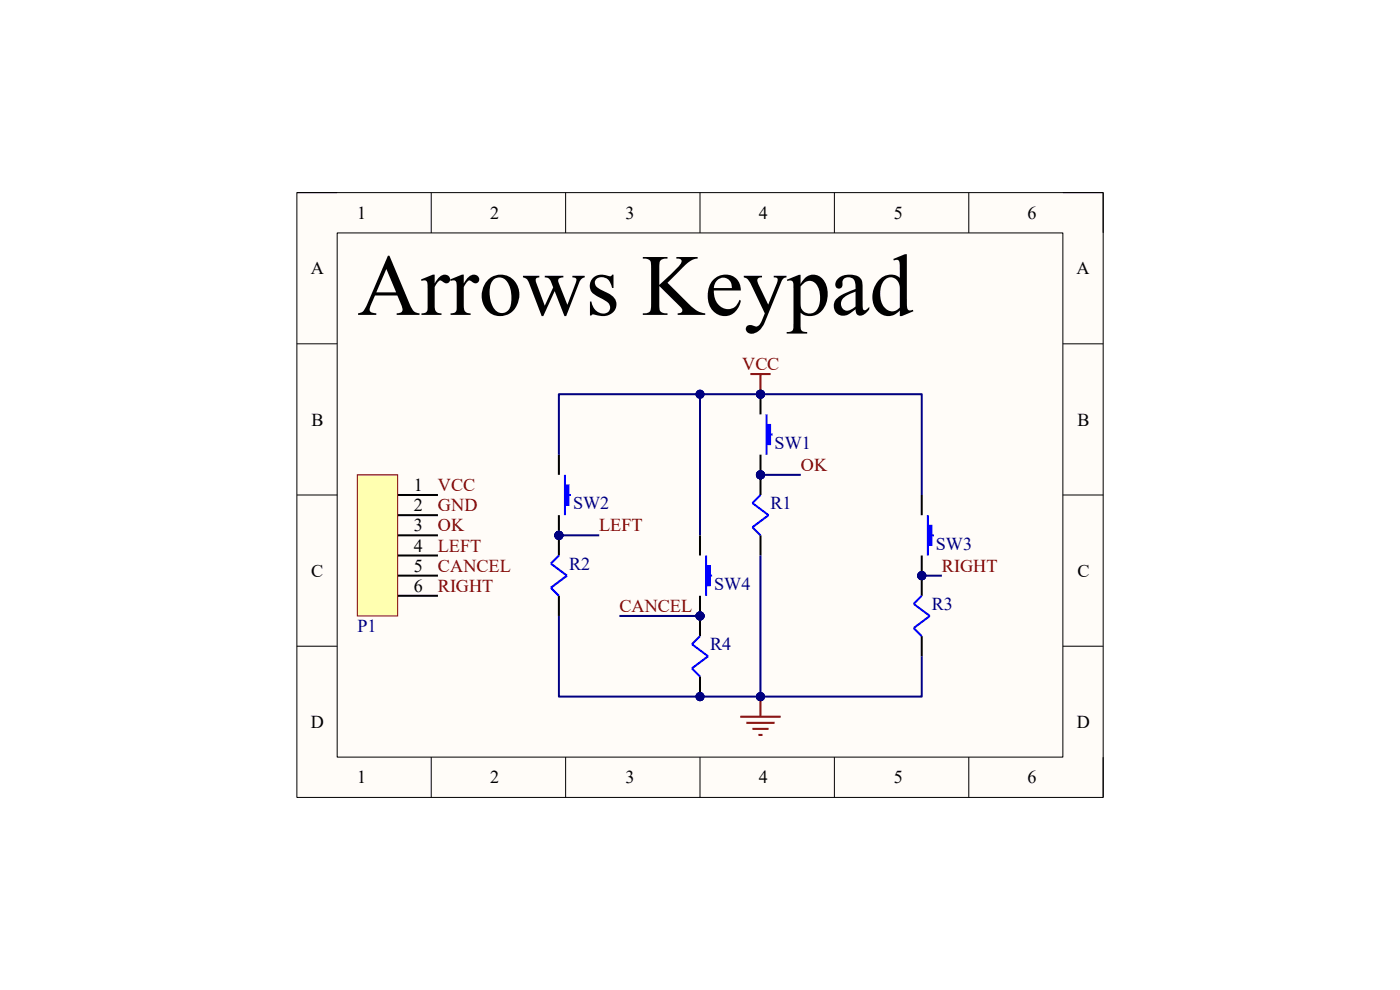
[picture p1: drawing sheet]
<svg xmlns="http://www.w3.org/2000/svg" width="297mm" height="210mm" viewBox="0 0 297 210" stroke-linecap="round" stroke-linejoin="round" font-family="sans-serif">
<path d="M63 40.9h171v128.3h-171z" fill-rule="evenodd" fill="#fffcf8"/>
<path d="M63 40.9h171v128.3h-171z" fill="none" stroke="#000" stroke-width=".21"/>
<path d="M71.5 49.4h154v111.2h-154z" fill-rule="evenodd" fill="#fffcf8"/>
<g fill="none" stroke="#000" stroke-width=".21">
<path d="M63 40.9h8.5M71.5 49.4h154v111.2h-154zM91.5 40.9v8.5M120 40.9v8.5M148.5 40.9v8.5M177 40.9v8.5M205.5 40.9v8.5M225.5 40.9h8.5v8.5M63 72.9h8.5M225.5 72.9h8.5M63 105h8.5M225.5 105h8.5"/>
<path d="M63 137.1h8.5M225.5 137.1h8.5M91.5 160.6v8.6M120 160.6v8.6M148.5 160.6v8.6M177 160.6v8.6M205.5 160.6v8.6M234 160.6v8.6"/>
</g>
<path d="M84.4 105h8.5M84.4 109.3h8.5M84.4 113.6h8.5M84.4 117.8h8.5M84.4 122.1h8.5M84.4 126.4h8.5" fill="none" stroke="#000" stroke-width=".43"/>
<path d="M81.4 109.3h3" fill="none" stroke="#00f" stroke-width=".43"/>
<circle cx="80.1" cy="109.3" r="1.28" fill="#00f"/>
<g fill="none" stroke="#00f" stroke-width=".43">
<path d="M81.4 105h3"/>
<circle cx="80.1" cy="109.3" r="1.28"/>
</g>
<circle cx="80.1" cy="113.6" r="1.28" fill="#00f"/>
<g fill="none" stroke="#00f" stroke-width=".43">
<path d="M81.4 113.6h3"/>
<circle cx="80.1" cy="113.6" r="1.28"/>
</g>
<circle cx="80.1" cy="117.8" r="1.28" fill="#00f"/>
<g fill="none" stroke="#00f" stroke-width=".43">
<path d="M81.4 117.8h3"/>
<circle cx="80.1" cy="117.8" r="1.28"/>
</g>
<circle cx="80.1" cy="122.1" r="1.28" fill="#00f"/>
<g fill="none" stroke="#00f" stroke-width=".43">
<path d="M81.4 122.1h3M81.4 126.4h3"/>
<circle cx="80.1" cy="122.1" r="1.28"/>
</g>
<circle cx="80.1" cy="126.4" r="1.28" fill="#00f"/>
<circle cx="80.1" cy="126.4" r="1.28" fill="none" stroke="#00f" stroke-width=".43"/>
<path d="M78.8 103.7h2.6v2.6h-2.6z" fill-rule="evenodd" fill="#00f"/>
<path d="M78.8 103.7h2.6v2.6h-2.6z" fill="none" stroke="#00f" stroke-width=".21"/>
<path d="M75.8 100.7h8.6v30h-8.6z" fill-rule="evenodd" fill="#ffffb0"/>
<path d="M75.8 100.7h8.6v30h-8.6z" fill="none" stroke="#800000" stroke-width=".21"/>
<circle cx="148.5" cy="130.7" r=".85" fill="#000080"/>
<circle cx="148.5" cy="130.7" r=".85" fill="none" stroke="#000080" stroke-width=".21"/>
<path d="M148.5 113.6v4.2M148.5 126.4v4.3" fill="none" stroke="#000" stroke-width=".43"/>
<circle cx="148.5" cy="130.7" r=".85" fill="#000080"/>
<circle cx="148.5" cy="130.7" r=".85" fill="none" stroke="#000080" stroke-width=".21"/>
<path d="M149.8 117.8v8.6" fill="none" stroke="#00f" stroke-width=".43"/>
<path d="M149.8 120h.8v4.3h-.8z" fill-rule="evenodd" fill="#00f"/>
<path d="M149.8 120h.8v4.3h-.8z" fill="none" stroke="#00f" stroke-width=".21"/>
<path d="M150.6 122.1h.5" fill="none" stroke="#00f" stroke-width=".43"/>
<circle cx="161.3" cy="83.6" r=".85" fill="#000080"/>
<circle cx="161.3" cy="83.6" r=".85" fill="none" stroke="#000080" stroke-width=".21"/>
<circle cx="161.3" cy="100.7" r=".85" fill="#000080"/>
<circle cx="161.3" cy="100.7" r=".85" fill="none" stroke="#000080" stroke-width=".21"/>
<path d="M161.3 83.6v4.3" fill="none" stroke="#000" stroke-width=".43"/>
<circle cx="161.3" cy="83.6" r=".85" fill="#000080"/>
<circle cx="161.3" cy="83.6" r=".85" fill="none" stroke="#000080" stroke-width=".21"/>
<path d="M161.3 96.5v4.2" fill="none" stroke="#000" stroke-width=".43"/>
<circle cx="161.3" cy="100.7" r=".85" fill="#000080"/>
<circle cx="161.3" cy="100.7" r=".85" fill="none" stroke="#000080" stroke-width=".21"/>
<path d="M162.6 87.9v8.6" fill="none" stroke="#00f" stroke-width=".43"/>
<path d="M162.6 90h.9v4.3h-.9z" fill-rule="evenodd" fill="#00f"/>
<path d="M162.6 90h.9v4.3h-.9z" fill="none" stroke="#00f" stroke-width=".21"/>
<path d="M163.5 92.2h.4" fill="none" stroke="#00f" stroke-width=".43"/>
<circle cx="118.6" cy="113.6" r=".85" fill="#000080"/>
<circle cx="118.6" cy="113.6" r=".85" fill="none" stroke="#000080" stroke-width=".21"/>
<path d="M118.6 96.5v4.2M118.6 109.3v4.3" fill="none" stroke="#000" stroke-width=".43"/>
<circle cx="118.6" cy="113.6" r=".85" fill="#000080"/>
<circle cx="118.6" cy="113.6" r=".85" fill="none" stroke="#000080" stroke-width=".21"/>
<path d="M119.9 100.7v8.6" fill="none" stroke="#00f" stroke-width=".43"/>
<path d="M119.9 102.9h.8v4.3h-.8z" fill-rule="evenodd" fill="#00f"/>
<path d="M119.9 102.9h.8v4.3h-.8z" fill="none" stroke="#00f" stroke-width=".21"/>
<path d="M120.7 105h.4" fill="none" stroke="#00f" stroke-width=".43"/>
<circle cx="195.6" cy="122.1" r=".85" fill="#000080"/>
<circle cx="195.6" cy="122.1" r=".85" fill="none" stroke="#000080" stroke-width=".21"/>
<path d="M195.5 105v4.3M195.5 117.8v4.3" fill="none" stroke="#000" stroke-width=".42"/>
<circle cx="195.6" cy="122.1" r=".85" fill="#000080"/>
<circle cx="195.6" cy="122.1" r=".85" fill="none" stroke="#000080" stroke-width=".21"/>
<path d="M196.8 109.3v8.5" fill="none" stroke="#00f" stroke-width=".42"/>
<path d="M196.8 111.4h.9v4.3h-.9z" fill-rule="evenodd" fill="#00f"/>
<path d="M196.8 111.4h.9v4.3h-.9z" fill="none" stroke="#00f" stroke-width=".21"/>
<path d="M197.7 113.6h.4" fill="none" stroke="#00f" stroke-width=".42"/>
<circle cx="195.6" cy="122.1" r=".85" fill="#000080"/>
<circle cx="195.6" cy="122.1" r=".85" fill="none" stroke="#000080" stroke-width=".21"/>
<path d="M195.5 122.1v4.3M195.5 134.9v4.3" fill="none" stroke="#000" stroke-width=".42"/>
<circle cx="195.6" cy="122.1" r=".85" fill="#000080"/>
<circle cx="195.6" cy="122.1" r=".85" fill="none" stroke="#000080" stroke-width=".21"/>
<path d="M195.5 126.4l-1.7 1.7 3.5 2.6-3.5 2.5 1.7 1.7" fill="none" stroke="#00f" stroke-width=".42"/>
<circle cx="148.5" cy="147.8" r=".85" fill="#000080"/>
<circle cx="148.5" cy="147.8" r=".85" fill="none" stroke="#000080" stroke-width=".21"/>
<circle cx="148.5" cy="130.7" r=".85" fill="#000080"/>
<circle cx="148.5" cy="130.7" r=".85" fill="none" stroke="#000080" stroke-width=".21"/>
<path d="M148.5 143.5v4.3" fill="none" stroke="#000" stroke-width=".43"/>
<circle cx="148.5" cy="147.8" r=".85" fill="#000080"/>
<circle cx="148.5" cy="147.8" r=".85" fill="none" stroke="#000080" stroke-width=".21"/>
<path d="M148.5 130.7v4.2" fill="none" stroke="#000" stroke-width=".43"/>
<circle cx="148.5" cy="130.7" r=".85" fill="#000080"/>
<circle cx="148.5" cy="130.7" r=".85" fill="none" stroke="#000080" stroke-width=".21"/>
<path d="M148.5 134.9l-1.7 1.8 3.4 2.5-3.4 2.6 1.7 1.7" fill="none" stroke="#00f" stroke-width=".43"/>
<circle cx="118.6" cy="113.6" r=".85" fill="#000080"/>
<circle cx="118.6" cy="113.6" r=".85" fill="none" stroke="#000080" stroke-width=".21"/>
<path d="M118.6 113.6v4.2M118.6 126.4v4.3" fill="none" stroke="#000" stroke-width=".43"/>
<circle cx="118.6" cy="113.6" r=".85" fill="#000080"/>
<circle cx="118.6" cy="113.6" r=".85" fill="none" stroke="#000080" stroke-width=".21"/>
<path d="M118.6 117.8l-1.7 1.7 3.4 2.6-3.4 2.6 1.7 1.7" fill="none" stroke="#00f" stroke-width=".43"/>
<circle cx="161.3" cy="100.7" r=".85" fill="#000080"/>
<circle cx="161.3" cy="100.7" r=".85" fill="none" stroke="#000080" stroke-width=".21"/>
<path d="M161.3 100.7v4.3M161.3 113.6v4.2" fill="none" stroke="#000" stroke-width=".43"/>
<circle cx="161.3" cy="100.7" r=".85" fill="#000080"/>
<circle cx="161.3" cy="100.7" r=".85" fill="none" stroke="#000080" stroke-width=".21"/>
<path d="M161.3 105l-1.7 1.7 3.4 2.6-3.4 2.6 1.7 1.7" fill="none" stroke="#00f" stroke-width=".43"/>
<path d="M157.1 152.1h8.5M158.3 153.3h6M159.6 154.6h3.4M160.9 155.9h.9M161.3 147.8v4.3" fill="none" stroke="#800000" stroke-width=".43"/>
<circle cx="161.3" cy="147.8" r=".85" fill="#000080"/>
<circle cx="161.3" cy="147.8" r=".85" fill="none" stroke="#000080" stroke-width=".21"/>
<path d="M159.2 79.4h4.3M161.3 79.4v4.2" fill="none" stroke="#800000" stroke-width=".43"/>
<circle cx="161.3" cy="83.6" r=".85" fill="#000080"/>
<circle cx="161.3" cy="83.6" r=".85" fill="none" stroke="#000080" stroke-width=".21"/>
<path d="M195.5 122.1h4.3" fill="none" stroke="#000080" stroke-width=".42"/>
<circle cx="195.6" cy="122.1" r=".85" fill="#000080"/>
<circle cx="195.6" cy="122.1" r=".85" fill="none" stroke="#000080" stroke-width=".21"/>
<path d="M118.6 130.7v17.1h76.9v-8.6" fill="none" stroke="#000080" stroke-width=".42"/>
<circle cx="161.3" cy="147.8" r=".85" fill="#000080"/>
<circle cx="161.3" cy="147.8" r=".85" fill="none" stroke="#000080" stroke-width=".21"/>
<circle cx="148.5" cy="147.8" r=".85" fill="#000080"/>
<circle cx="148.5" cy="147.8" r=".85" fill="none" stroke="#000080" stroke-width=".21"/>
<path d="M118.6 113.6h8.5" fill="none" stroke="#000080" stroke-width=".43"/>
<circle cx="118.6" cy="113.6" r=".85" fill="#000080"/>
<circle cx="118.6" cy="113.6" r=".85" fill="none" stroke="#000080" stroke-width=".21"/>
<path d="M148.5 83.6h-29.9v12.9" fill="none" stroke="#000080" stroke-width=".43"/>
<circle cx="148.5" cy="83.6" r=".85" fill="#000080"/>
<circle cx="148.5" cy="83.6" r=".85" fill="none" stroke="#000080" stroke-width=".21"/>
<path d="M131.4 130.7h17.1" fill="none" stroke="#000080" stroke-width=".43"/>
<circle cx="148.5" cy="130.7" r=".85" fill="#000080"/>
<circle cx="148.5" cy="130.7" r=".85" fill="none" stroke="#000080" stroke-width=".21"/>
<path d="M195.5 105v-21.4h-47v30" fill="none" stroke="#000080" stroke-width=".42"/>
<circle cx="148.5" cy="83.6" r=".85" fill="#000080"/>
<circle cx="148.5" cy="83.6" r=".85" fill="none" stroke="#000080" stroke-width=".21"/>
<circle cx="161.3" cy="83.6" r=".85" fill="#000080"/>
<circle cx="161.3" cy="83.6" r=".85" fill="none" stroke="#000080" stroke-width=".21"/>
<path d="M161.3 100.7h8.6" fill="none" stroke="#000080" stroke-width=".43"/>
<circle cx="161.3" cy="100.7" r=".85" fill="#000080"/>
<circle cx="161.3" cy="100.7" r=".85" fill="none" stroke="#000080" stroke-width=".21"/>
<path d="M161.3 117.8v30" fill="none" stroke="#000080" stroke-width=".43"/>
<circle cx="161.3" cy="147.8" r=".85" fill="#000080"/>
<circle cx="161.3" cy="147.8" r=".85" fill="none" stroke="#000080" stroke-width=".21"/>
<text font-size="18.5" x="75.8" y="66.8">Arrows Keypad</text>
<g font-size="3.9">
<text x="75.8" y="46.4">1</text>
<text x="104" y="46.4">2</text>
<text x="132.7" y="46.4">3</text>
<text x="161" y="46.4">4</text>
<text x="189.6" y="46.4">5</text>
<text x="218" y="46.4">6</text>
<text x="65.9" y="58.2">A</text>
<text x="228.4" y="58.2">A</text>
<text x="66.1" y="90.3">B</text>
<text x="228.6" y="90.3">B</text>
<text x="87.8" y="104.2">1</text>
<text x="87.8" y="108.5">2</text>
<text x="87.8" y="112.7">3</text>
<text x="87.8" y="117">4</text>
<text x="66" y="122.3">C</text>
<text x="87.8" y="121.3">5</text>
<text x="87.8" y="125.6">6</text>
<text x="228.6" y="122.3">C</text>
<text x="66" y="154.4">D</text>
<text x="228.5" y="154.4">D</text>
<text x="75.8" y="166.2">1</text>
<text x="104" y="166.2">2</text>
<text x="132.7" y="166.2">3</text>
<text x="161" y="166.2">4</text>
<text x="189.6" y="166.2">5</text>
<text x="218" y="166.2">6</text>
</g>
<g font-size="3.9" fill="#800000">
<text x="157.4" y="78.5">VCC</text>
<text x="169.9" y="99.9">OK</text>
<text x="92.9" y="104.2">VCC</text>
<text x="92.9" y="108.5">GND</text>
<text x="92.9" y="112.7">OK</text>
<text x="127.1" y="112.7">LEFT</text>
<text x="92.9" y="117">LEFT</text>
<text x="92.9" y="125.6">RIGHT</text>
<text x="92.9" y="121.3">CANCEL</text>
<text x="199.8" y="121.3">RIGHT</text>
<text x="131.4" y="129.8">CANCEL</text>
</g>
<g font-size="3.9" fill="#000080">
<text x="164.3" y="95.2">SW1</text>
<text x="121.6" y="108">SW2</text>
<text x="163.5" y="108">R1</text>
<text x="198.5" y="116.6">SW3</text>
<text x="120.7" y="120.9">R2</text>
<text x="151.5" y="125.1">SW4</text>
<text x="197.7" y="129.4">R3</text>
<text x="75.8" y="134.1">P1</text>
<text x="150.7" y="138">R4</text>
</g>
</svg>
